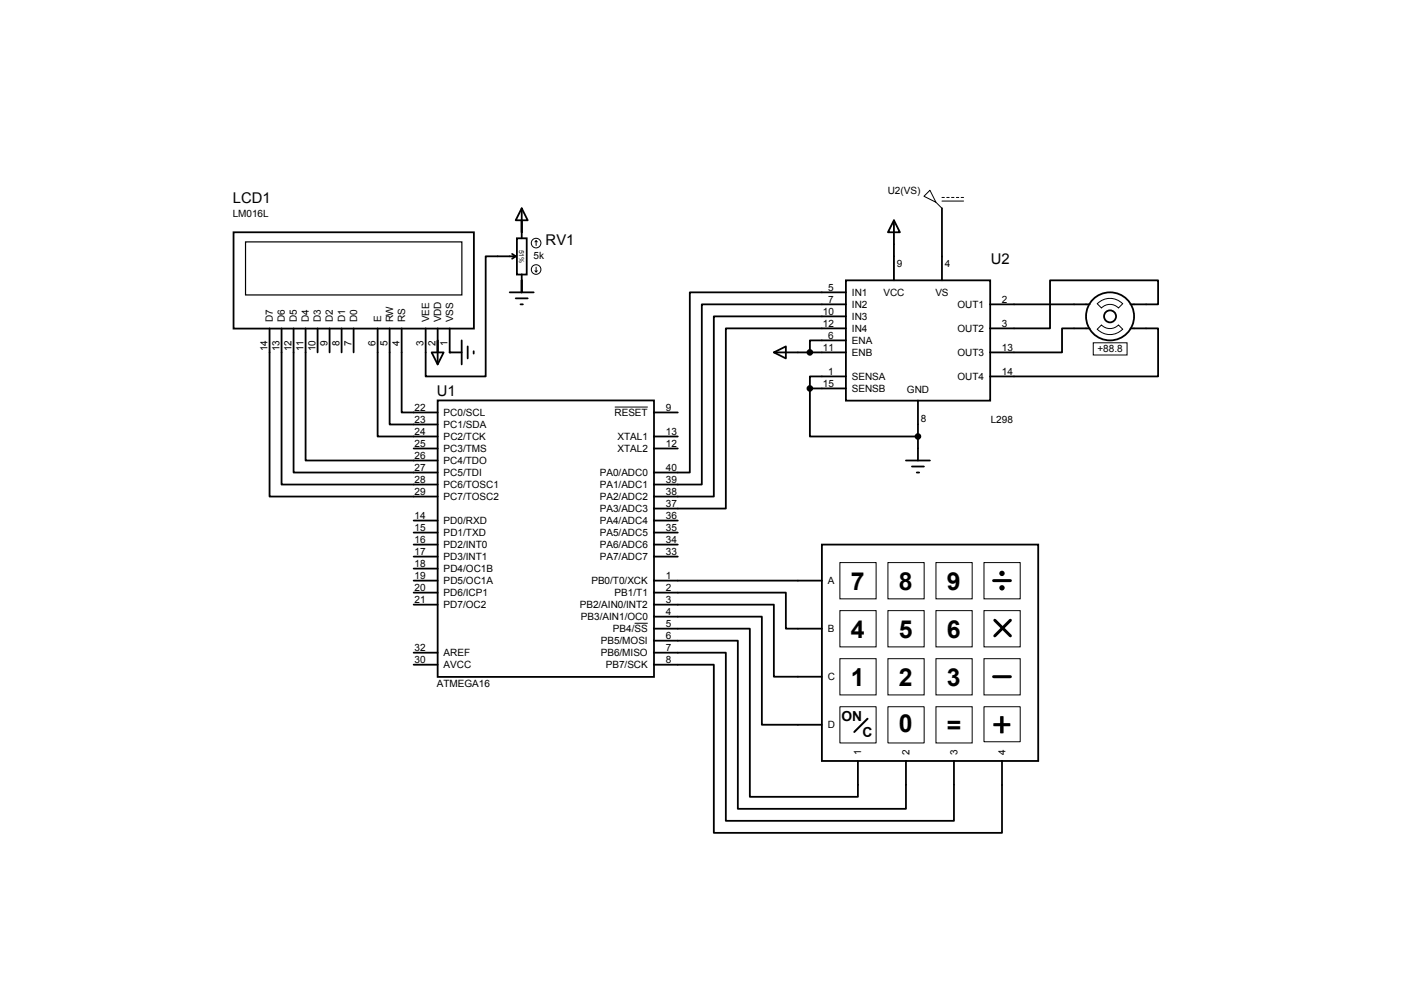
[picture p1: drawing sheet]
<svg xmlns="http://www.w3.org/2000/svg" width="297mm" height="210mm" viewBox="0 0 297 210" stroke-linecap="round" stroke-linejoin="round" font-family="sans-serif">
<g fill="none" stroke="#000" stroke-width=".38">
<path d="M49.4 49.1h50.8v20.4h-50.8zM108.3 53.7l.8 .5M109.1 54.2h-6.4v25.4h-12.7v-10.2M109.1 54.2l-.8 .5M109.3 50.4h2.1v7.7h-2.1zM110.4 44l1.2 2.6h-2.5zM110.4 44v6.4M110.4 58v3.8M178.9 59.3h30.6v25.4h-30.6zM189.1 46.6l1.3 2.5h-2.6zM189.1 46.6v12.7M199.3 44v15.3"/>
<path d="M57 69.4v35.6h35.6M59.6 69.4v33.1h33M62.1 69.4v30.5h30.5M64.6 69.4v28h28M67.2 69.4v5.1M69.7 69.4v5.1M72.3 69.4v5.1M74.8 69.4v5.1M79.9 69.4v22.9h12.7M82.4 69.4v20.4h10.2M85 69.4v17.8h7.6M91.3 74.5h2.6l-1.3 2.6z"/>
<path d="M92.6 69.4v7.7M95.1 69.4v5.1h2.6M97.7 72v5.1M98.9 73.3v2.5M100.2 74.3v.5M107.8 61.8h5.1M109.1 63.1h2.5M110.1 64.4h.5M163.7 74.5l2.5-1.2v2.5zM163.7 74.5h15.2M178.9 72h-7.6v2.5M178.9 79.6h-7.6v2.5"/>
<path d="M178.9 69.4h-25.4v38.1h-15.2M178.9 66.9h-27.9v38.1h-12.7M178.9 64.4h-30.4v38.1h-10.2M178.9 61.8h-33v38.1h-7.6M209.4 64.4h21.1M230.5 69.4h-5.8v5.1h-15.3M239.1 64.4h5.9v-5.1h-22.9v10.1h-12.7M239.1 69.4h5.9v10.2h-35.6M87.5 94.8h5.1M92.6 84.7h45.7v58.4h-45.7zM138.3 87.2h5.1M138.3 94.8h5.1"/>
<path d="M138.3 92.3h5.1M171.3 82.1v10.2h22.9M171.3 82.1h7.6M191.6 97.4h5.1M192.9 98.7h2.6M193.9 99.9h.5M194.2 84.7v12.7M87.5 110.1h5.1M87.5 112.6h5.1M87.5 115.2h5.1M87.5 117.7h5.1M138.3 110.1h5.1"/>
<path d="M138.3 112.6h5.1M138.3 115.2h5.1M138.3 117.7h5.1M173.9 115.2h45.7v45.7h-45.7zM87.5 122.8h5.1M87.5 125.3h5.1M87.5 127.9h5.1M87.5 138h5.1M87.5 120.2h5.1M138.3 125.3h27.9v7.6h7.7M138.3 127.9h25.4v15.2h10.2M138.3 130.4h22.9v22.9h12.7"/>
<path d="M138.3 132.9h20.3v35.6h22.9v-7.6M138.3 135.5h17.8v35.5h35.5v-10.1M138.3 138h15.2v35.6h48.3v-12.7M138.3 122.8h35.6M87.5 140.6h5.1M138.3 140.6h12.7v35.5h61v-15.2"/>
<circle cx="234.8" cy="66.9" r="5.1"/>
<circle cx="234.8" cy="66.9" r="1.27"/>
</g>
<circle cx="95.1" cy="74.5" r=".19" fill="#000"/>
<path d="M51.9 51.2h45.8v11.2h-45.8z" fill="none" stroke="#000" stroke-width=".25"/>
<g fill="#000" stroke="#000" stroke-width=".38">
<circle cx="171.3" cy="74.5" r=".51"/>
<circle cx="171.3" cy="82.1" r=".51"/>
<circle cx="194.2" cy="92.3" r=".51"/>
</g>
<g fill="none" stroke="#000" stroke-width=".21">
<path d="M113.2 57.3l.2 .2M113.4 50.9v1M113.4 56.5v1M113.4 50.9l.3 .3M113.4 50.9l-.2 .3M113.7 57.3l-.3 .2M195.5 41.5l1.2-1.3 1.3 2.6zM198 42.8l1.3 1.2M199.3 41.8h.5M199.3 42.5h4.5M200.3 41.8h.5M201.3 41.8h.5"/>
<path d="M202.3 41.8h.5M203.3 41.8h.5M231.3 72.5h7.1v2.6h-7.1zM232.1 64.2a3.7 3.7 0 0 1 5.4 0l-.9 .9a2.51 2.51 0 0 0-3.6 0zM233 68.7a2.51 2.51 0 0 0 3.6 0l.9 .9a3.7 3.7 0 0 1-5.4 0zM130 86.1h7M177.7 119h7.6v7.6h-7.6zM187.8 119h7.7v7.6h-7.7zM198 119h7.7v7.6h-7.7zM208.2 119h7.6v7.6h-7.6zM134.2 131.8h2.8M177.7 129.1h7.6v7.7h-7.6z"/>
<path d="M177.7 139.3h7.6v7.7h-7.6zM187.8 129.1h7.7v7.7h-7.7zM187.8 139.3h7.7v7.7h-7.7zM198 129.1h7.7v7.7h-7.7zM198 139.3h7.7v7.7h-7.7zM208.2 129.1h7.6v7.7h-7.6zM208.2 139.3h7.6v7.7h-7.6zM177.7 149.5h7.6v7.6h-7.6zM187.8 149.5h7.7v7.6h-7.7zM198 149.5h7.7v7.6h-7.7zM208.2 149.5h7.6v7.4h-7.6z"/>
<circle cx="113.4" cy="57" r="1.02"/>
<circle cx="113.4" cy="51.4" r="1.02"/>
</g>
<g fill="none" stroke="#000" stroke-width=".63">
<path d="M210.2 122.8h3.5M210.4 131.2l3.3 3.3M213.7 131.2l-3.3 3.3M210.2 143.1h3.5"/>
<circle cx="212" cy="121.3" r=".26"/>
<circle cx="212" cy="124.3" r=".26"/>
</g>
<path d="M183.5 152l-2.8 2.8" fill="none" stroke="#000" stroke-width=".42"/>
<text font-size="7.4" x="209.8" y="155.8">+</text>
<g font-size="5.2">
<text x="180" y="124.7">7</text>
<text x="190.2" y="124.7">8</text>
<text x="200.3" y="124.7">9</text>
<text x="180" y="134.9">4</text>
<text x="190.2" y="134.9">5</text>
<text x="200.3" y="134.9">6</text>
<text x="180" y="145.1">1</text>
<text x="190.2" y="145.1">2</text>
<text x="200.3" y="145.1">3</text>
<text x="190.1" y="154.8">0</text>
<text x="200.3" y="155.2">=</text>
</g>
<g font-size="3.1">
<text x="49.2" y="42.9">LCD1</text>
<text x="115.4" y="51.8">RV1</text>
<text x="209.6" y="55.9">U2</text>
<text x="92.4" y="83.8">U1</text>
</g>
<g font-size="2.9">
<text x="178" y="152.5">ON</text>
<text x="182.5" y="155.8">C</text>
</g>
<g font-size="2.1">
<text x="187.8" y="41">U2(VS)</text>
<text x="49.2" y="45.8">LM016L</text>
<text x="112.9" y="54.7">5k</text>
<text x="189.7" y="56.4">9</text>
<text x="199.9" y="56.4">4</text>
<text x="175.2" y="61.4">5</text>
<text x="175.2" y="64">7</text>
<text x="180.2" y="62.6">IN1</text>
<text x="180.2" y="65.1">IN2</text>
<text x="186.9" y="62.5">VCC</text>
<text x="197.9" y="62.5">VS</text>
<text x="202.6" y="65.1">OUT1</text>
<text x="212" y="64">2</text>
<text x="57.7" y="68.2" transform="rotate(-90 57.7 68.2)">D7</text>
<text x="60.3" y="68.2" transform="rotate(-90 60.3 68.2)">D6</text>
<text x="62.8" y="68.2" transform="rotate(-90 62.8 68.2)">D5</text>
<text x="65.4" y="68.2" transform="rotate(-90 65.4 68.2)">D4</text>
<text x="67.9" y="68.2" transform="rotate(-90 67.9 68.2)">D3</text>
<text x="70.4" y="68.2" transform="rotate(-90 70.4 68.2)">D2</text>
<text x="73" y="68.2" transform="rotate(-90 73 68.2)">D1</text>
<text x="75.5" y="68.2" transform="rotate(-90 75.5 68.2)">D0</text>
<text x="80.6" y="68.2" transform="rotate(-90 80.6 68.2)">E</text>
<text x="83.1" y="68.2" transform="rotate(-90 83.1 68.2)">RW</text>
<text x="85.7" y="68.2" transform="rotate(-90 85.7 68.2)">RS</text>
<text x="90.8" y="68.2" transform="rotate(-90 90.8 68.2)">VEE</text>
<text x="93.3" y="68.2" transform="rotate(-90 93.3 68.2)">VDD</text>
<text x="95.8" y="68.2" transform="rotate(-90 95.8 68.2)">VSS</text>
<text x="174.1" y="66.5">10</text>
<text x="174.1" y="69.1">12</text>
<text x="175.2" y="71.6">6</text>
<text x="180.2" y="67.7">IN3</text>
<text x="180.2" y="70.2">IN4</text>
<text x="202.6" y="70.2">OUT2</text>
<text x="212" y="69.1">3</text>
<text x="56.6" y="74.3" transform="rotate(-90 56.6 74.3)">14</text>
<text x="59.1" y="74.3" transform="rotate(-90 59.1 74.3)">13</text>
<text x="61.6" y="74.3" transform="rotate(-90 61.6 74.3)">12</text>
<text x="64.2" y="74.3" transform="rotate(-90 64.2 74.3)">11</text>
<text x="66.7" y="74.3" transform="rotate(-90 66.7 74.3)">10</text>
<text x="69.3" y="73.2" transform="rotate(-90 69.3 73.2)">9</text>
<text x="71.8" y="73.2" transform="rotate(-90 71.8 73.2)">8</text>
<text x="74.3" y="73.2" transform="rotate(-90 74.3 73.2)">7</text>
<text x="79.4" y="73.2" transform="rotate(-90 79.4 73.2)">6</text>
<text x="82" y="73.2" transform="rotate(-90 82 73.2)">5</text>
<text x="84.5" y="73.2" transform="rotate(-90 84.5 73.2)">4</text>
<text x="89.6" y="73.2" transform="rotate(-90 89.6 73.2)">3</text>
<text x="92.1" y="73.2" transform="rotate(-90 92.1 73.2)">2</text>
<text x="94.7" y="73.2" transform="rotate(-90 94.7 73.2)">1</text>
<text x="174.1" y="74.1">11</text>
<text x="180.2" y="72.7">ENA</text>
<text x="180.2" y="75.3">ENB</text>
<text x="202.6" y="75.3">OUT3</text>
<text x="212" y="74.1">13</text>
<text x="232.2" y="74.5">+88.8</text>
<text x="174.1" y="81.8">15</text>
<text x="175.2" y="79.2">1</text>
<text x="180.2" y="80.4">SENSA</text>
<text x="180.2" y="82.9">SENSB</text>
<text x="191.9" y="83">GND</text>
<text x="202.6" y="80.4">OUT4</text>
<text x="212" y="79.2">14</text>
<text x="87.7" y="86.8">22</text>
<text x="87.7" y="89.4">23</text>
<text x="93.9" y="88">PC0/SCL</text>
<text x="130" y="88">RESET</text>
<text x="140.8" y="86.8">9</text>
<text x="194.8" y="89.2">8</text>
<text x="209.6" y="89.4">L298</text>
<text x="87.7" y="91.9">24</text>
<text x="87.7" y="94.5">25</text>
<text x="93.9" y="90.5">PC1/SDA</text>
<text x="93.9" y="93.1">PC2/TCK</text>
<text x="93.9" y="95.6">PC3/TMS</text>
<text x="130.6" y="95.6">XTAL2</text>
<text x="130.6" y="93.1">XTAL1</text>
<text x="140.8" y="94.5">12</text>
<text x="140.8" y="91.9">13</text>
<text x="87.7" y="97">26</text>
<text x="87.7" y="99.5">27</text>
<text x="93.9" y="98.1">PC4/TDO</text>
<text x="93.9" y="100.7">PC5/TDI</text>
<text x="126.9" y="100.7">PA0/ADC0</text>
<text x="140.8" y="99.5">40</text>
<text x="87.7" y="102.1">28</text>
<text x="87.7" y="104.6">29</text>
<text x="93.9" y="103.2">PC6/TOSC1</text>
<text x="93.9" y="105.8">PC7/TOSC2</text>
<text x="126.9" y="105.8">PA2/ADC2</text>
<text x="126.9" y="103.2">PA1/ADC1</text>
<text x="140.8" y="107.2">37</text>
<text x="140.8" y="104.6">38</text>
<text x="140.8" y="102.1">39</text>
<text x="87.7" y="109.7">14</text>
<text x="87.7" y="112.2">15</text>
<text x="93.9" y="110.8">PD0/RXD</text>
<text x="93.9" y="113.4">PD1/TXD</text>
<text x="126.9" y="113.4">PA5/ADC5</text>
<text x="126.9" y="110.8">PA4/ADC4</text>
<text x="126.9" y="108.3">PA3/ADC3</text>
<text x="140.8" y="112.2">35</text>
<text x="140.8" y="109.7">36</text>
<text x="87.7" y="114.8">16</text>
<text x="87.7" y="117.3">17</text>
<text x="87.7" y="119.9">18</text>
<text x="93.9" y="115.9">PD2/INT0</text>
<text x="93.9" y="118.5">PD3/INT1</text>
<text x="126.9" y="118.5">PA7/ADC7</text>
<text x="126.9" y="115.9">PA6/ADC6</text>
<text x="140.8" y="117.3">33</text>
<text x="140.8" y="114.8">34</text>
<text x="87.7" y="122.4">19</text>
<text x="87.7" y="124.9">20</text>
<text x="93.9" y="121">PD4/OC1B</text>
<text x="93.9" y="123.5">PD5/OC1A</text>
<text x="125.1" y="123.5">PB0/T0/XCK</text>
<text x="140.8" y="122.4">1</text>
<text x="140.8" y="124.9">2</text>
<text x="175.1" y="123.5">A</text>
<text x="87.7" y="127.5">21</text>
<text x="93.9" y="126.1">PD6/ICP1</text>
<text x="93.9" y="128.6">PD7/OC2</text>
<text x="122.6" y="128.6">PB2/AIN0/INT2</text>
<text x="122.9" y="131.2">PB3/AIN1/OC0</text>
<text x="130" y="126.1">PB1/T1</text>
<text x="140.8" y="127.5">3</text>
<text x="140.8" y="130">4</text>
<text x="87.7" y="137.6">32</text>
<text x="127.1" y="136.2">PB5/MOSI</text>
<text x="129.7" y="133.7">PB4/SS</text>
<text x="140.8" y="132.6">5</text>
<text x="140.8" y="135.1">6</text>
<text x="140.8" y="137.6">7</text>
<text x="175.1" y="133.7">B</text>
<text x="87.7" y="140.2">30</text>
<text x="93.9" y="138.8">AREF</text>
<text x="93.9" y="141.3">AVCC</text>
<text x="127.1" y="138.8">PB6/MISO</text>
<text x="128.1" y="141.3">PB7/SCK</text>
<text x="140.8" y="140.2">8</text>
<text x="175.1" y="143.9">C</text>
<text x="92.4" y="145.2">ATMEGA16</text>
<text x="175.1" y="154">D</text>
<text x="182.2" y="159.6" transform="rotate(-90 182.2 159.6)">1</text>
<text x="192.4" y="159.6" transform="rotate(-90 192.4 159.6)">2</text>
<text x="202.5" y="159.6" transform="rotate(-90 202.5 159.6)">3</text>
<text x="212.7" y="159.6" transform="rotate(-90 212.7 159.6)">4</text>
</g>
<text font-size="1.4" x="109.9" y="52.8" transform="rotate(90 109.9 52.8)">51%</text>
</svg>
